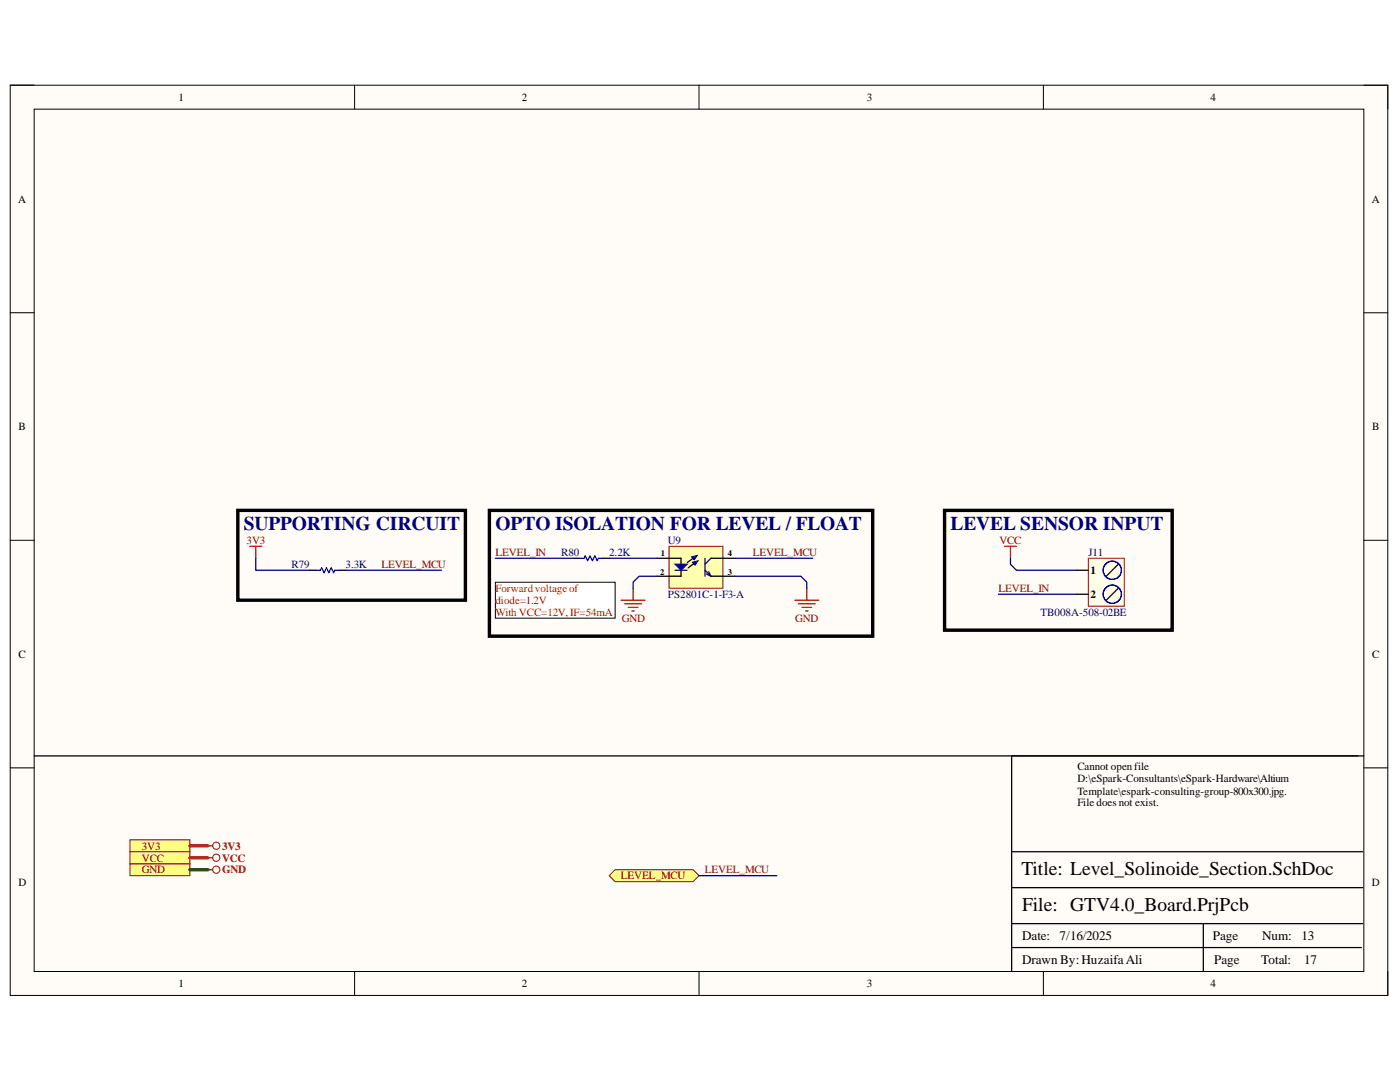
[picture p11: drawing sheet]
<svg xmlns="http://www.w3.org/2000/svg" width="279mm" height="216mm" viewBox="0 0 279 216" stroke-linecap="round" stroke-linejoin="round" font-family="sans-serif">
<path d="M2 17h275v181.6h-275z" fill-rule="evenodd" fill="#fffcf8"/>
<path d="M2 17h275v181.6h-275z" fill="none" stroke="#000" stroke-width=".2"/>
<path d="M6.8 21.8h265.4v172.1h-265.4z" fill-rule="evenodd" fill="#fffcf8"/>
<g fill="none" stroke="#000" stroke-width=".2">
<path d="M2 17h4.8M70.8 17v4.8M139.5 17v4.8M208.2 17v4.8M272.2 17h4.8v4.8M6.8 21.8h265.4v172.1h-265.4zM2 62.4h4.8M272.2 62.4h4.8M2 107.8h4.8M272.2 107.8h4.8M2 153.2h4.8M272.2 153.2h4.8"/>
<path d="M70.8 193.9v4.7M139.5 193.9v4.7M208.2 193.9v4.7M277 193.9v4.7"/>
</g>
<path d="M272.2 150.8h-70.3v43.1M201.9 177.1h70M201.9 170h70M201.9 189.1h69.8M201.9 184.3h70M240.1 184.3v9.6" fill="none" stroke="#000" stroke-width=".25"/>
<path d="M49.9 109h2.3M51 109v2.4M158.6 119.8h4.8M161 117.4v2.4M200.5 109h2.4M201.7 109v2.4M159.3 120.5h3.4M160.1 121.2h1.9M160.8 121.9h.5" fill="none" stroke="#800000" stroke-width=".25"/>
<path d="M47.5 101.8h45.4v18h-45.4zM97.7 101.8h76.5v25.1h-76.5zM188.5 101.8h45.4v23.9h-45.4z" fill="none" stroke="#000" stroke-width=".68"/>
<path d="M98.9 116.2h23.9v7.1h-23.9z" fill-rule="evenodd" fill="#fff"/>
<path d="M98.9 116.2h23.9v7.1h-23.9z" fill="none" stroke="#000" stroke-width=".2"/>
<path d="M25.9 172.3h12v2.4h-12z" fill-rule="evenodd" fill="#ffff80"/>
<g fill="none" stroke="#800000" stroke-width=".2">
<path d="M25.9 172.3h12v2.4h-12z"/>
<circle cx="43.2" cy="173.5" r=".72"/>
</g>
<path d="M124 119.8h4.7M126.3 117.4v2.4M124.7 120.5h3.3M125.4 121.2h1.9M126.1 121.9h.5M41.5 173.5h.9" fill="none" stroke="#800000" stroke-width=".25"/>
<path d="M6.8 150.8h264.2" fill="none" stroke="#000" stroke-width=".25"/>
<path d="M25.9 167.6h12v2.4h-12z" fill-rule="evenodd" fill="#ffff80"/>
<g fill="none" stroke="#800000" stroke-width=".2">
<path d="M25.9 167.6h12v2.4h-12z"/>
<circle cx="43.2" cy="168.8" r=".72"/>
</g>
<path d="M41.5 168.8h.9" fill="none" stroke="#800000" stroke-width=".25"/>
<path d="M25.9 170h12v2.3h-12z" fill-rule="evenodd" fill="#ffff80"/>
<g fill="none" stroke="#800000" stroke-width=".2">
<path d="M25.9 170h12v2.3h-12z"/>
<circle cx="43.2" cy="171.1" r=".72"/>
</g>
<path d="M41.5 171.1h.9" fill="none" stroke="#800000" stroke-width=".25"/>
<path d="M61.8 113.8h1.2M67.8 113.8h1.2M114.4 111.4h1.2M120.4 111.4h1.2" fill="none" stroke="#000" stroke-width=".25"/>
<path d="M63 113.8h1l.2-.5 .5 1 .4-1 .5 1 .5-1 .5 1 .2-.5h1M115.6 111.4h.9l.3-.5 .5 1 .4-1 .5 1 .5-1 .5 1 .2-.5h1" fill="none" stroke="#00f" stroke-width=".25"/>
<path d="M133.5 109h10.8v8.4h-10.8z" fill-rule="evenodd" fill="#ffffb0"/>
<path d="M133.5 109h10.8v8.4h-10.8z" fill="none" stroke="#800000" stroke-width=".2"/>
<path d="M131.1 111.4h2.4M131.1 115h2.4M138.3 111.4l-1.1 .8" fill="none" stroke="#000" stroke-width=".25"/>
<path d="M138 111.1l1.2-.3-.6 .9z" fill-rule="evenodd" fill="#0c0087"/>
<path d="M138 111.1l1.2-.3-.6 .9z" fill="none" stroke="#0c0087" stroke-width=".2"/>
<path d="M138.2 112.2l1.1-.3-.6 .8z" fill-rule="evenodd" fill="#0c0087"/>
<path d="M138.2 112.2l1.1-.3-.6 .8z" fill="none" stroke="#0c0087" stroke-width=".2"/>
<path d="M133.5 111.4h2.4v1.2M138.5 112.5l-1.2 .8" fill="none" stroke="#000" stroke-width=".25"/>
<path d="M134.7 112.6h2.4l-1.2 1.2z" fill="#0c0087"/>
<path d="M134.7 112.6h2.4l-1.2 1.2z" fill="none" stroke="#00f" stroke-width=".25"/>
<path d="M134.7 113.8h2.4M140.7 111.4v3.6M140.7 113.8l1.2 1.2M141 114.5l.9 .5M141.4 114.1l.5 .9M141.9 111.4l-1.2 1.2" fill="none" stroke="#11037f" stroke-width=".25"/>
<path d="M135.9 113.8v1.2h-2.4M141.9 115h4.8M141.9 111.4h4.8" fill="none" stroke="#000" stroke-width=".25"/>
<path d="M121.6 174.7l1.2-1.2h15.5l1.2 1.2-1.2 1.2h-15.5z" fill-rule="evenodd" fill="#ffff80"/>
<path d="M121.6 174.7l1.2-1.2h15.5l1.2 1.2-1.2 1.2h-15.5z" fill="none" stroke="#800000" stroke-width=".2"/>
<path d="M217.2 111.4h7.2v9.6h-7.2z" fill-rule="evenodd" fill="#ffffe8"/>
<path d="M217.2 111.4h7.2v9.6h-7.2z" fill="none" stroke="#800000" stroke-width=".2"/>
<path d="M214.8 113.8h2.4M214.8 118.6h2.4M223.2 112.6l-2.4 2.4M223.2 117.4l-2.4 2.4" fill="none" stroke="#000" stroke-width=".25"/>
<g fill="none" stroke="#00f" stroke-width=".25">
<circle cx="222" cy="113.8" r="1.82"/>
<circle cx="222" cy="118.6" r="1.82"/>
</g>
<path d="M37.9 173.5h3.6" fill="none" stroke="#274e13" stroke-width=".68"/>
<path d="M37.9 168.8h3.6M37.9 171.1h3.6" fill="none" stroke="#f00" stroke-width=".68"/>
<path d="M51 111.4v2.4h10.8M69 113.8h19.1M98.9 111.4h15.5M121.6 111.4h9.5M131.1 115h-3.6l-1.2 1.2v1.2M146.7 115h13.1l1.2 1.2v1.2M146.7 111.4h15.5M199.3 118.6h15.5M201.7 111.4v1.2l1.2 1.2h11.9M139.5 174.7h15.5" fill="none" stroke="#000080" stroke-width=".25"/>
<g font-size="3.9" fill="#000080">
<text x="48.6" y="105.8">SUPPORTING CIRCUIT</text>
<text x="98.9" y="105.8">OPTO ISOLATION FOR LEVEL / FLOAT</text>
<text x="189.7" y="105.8">LEVEL SENSOR INPUT</text>
</g>
<g font-size="3.9">
<text x="203.8" y="174.6">Title: Level_Solinoide_Section.SchDoc</text>
<text x="204" y="181.8">File: GTV4.0_Board.PrjPcb</text>
</g>
<g font-size="2.6">
<text x="204" y="187.6">Date:</text>
<text x="211.5" y="187.6">7/16/2025</text>
<text x="242.1" y="187.6">Page</text>
<text x="251.9" y="187.6">Num:</text>
<text x="259.7" y="187.6">13</text>
<text x="204" y="192.4">Drawn By: HuzaifaAli</text>
<text x="242.3" y="192.4">Page</text>
<text x="251.7" y="192.4">Total:</text>
<text x="260.3" y="192.4">17</text>
</g>
<g font-size="2.2">
<text x="35.6" y="20.1">1</text>
<text x="104.1" y="20.1">2</text>
<text x="173" y="20.1">3</text>
<text x="241.6" y="20.1">4</text>
<text x="3.6" y="40.4">A</text>
<text x="273.8" y="40.4">A</text>
<text x="3.7" y="85.8">B</text>
<text x="273.9" y="85.8">B</text>
<text x="217.6" y="114.6">1</text>
<text x="217.6" y="119.3">2</text>
<text x="3.7" y="131.3">C</text>
<text x="273.9" y="131.3">C</text>
<text x="215" y="153.7">Cannot openfile</text>
<text x="215" y="156.1">D:\eSpark-Consultants\eSpark-Hardware\Altium</text>
<text x="215" y="158.5">Template\espark-consulting-group-800x300.jpg.</text>
<text x="215" y="160.9">File does not exist.</text>
<text x="3.7" y="176.7">D</text>
<text x="273.8" y="176.7">D</text>
<text x="35.6" y="197">1</text>
<text x="104.1" y="197">2</text>
<text x="173" y="197">3</text>
<text x="241.6" y="197">4</text>
</g>
<g font-size="2.2" fill="#800000">
<text x="49.2" y="108.6">3V3</text>
<text x="76.1" y="113.4">LEVEL_MCU</text>
<text x="98.9" y="110.9">LEVEL_IN</text>
<text x="150.2" y="110.9">LEVEL_MCU</text>
<text x="199.4" y="108.6">VCC</text>
<text x="199.3" y="118.1">LEVEL_IN</text>
<text x="124.1" y="124.1">GND</text>
<text x="158.7" y="124.1">GND</text>
<text x="28.3" y="169.5">3V3</text>
<text x="28.3" y="171.9">VCC</text>
<text x="44.3" y="169.5">3V3</text>
<text x="44.3" y="171.9">VCC</text>
<text x="28.3" y="174.3">GND</text>
<text x="44.3" y="174.3">GND</text>
<text x="123.9" y="175.5">LEVEL_MCU</text>
<text x="140.7" y="174.3">LEVEL_MCU</text>
</g>
<g font-size="2.2" fill="#000080">
<text x="58.2" y="113.4">R79</text>
<text x="68.9" y="113.4">3.3K</text>
<text x="112" y="110.9">R80</text>
<text x="121.5" y="110.9">2.2K</text>
<text x="133.3" y="108.6">U9</text>
<text x="217.2" y="110.9">J11</text>
<text x="133.3" y="119.3">PS2801C-1-F3-A</text>
<text x="207.6" y="123">TB008A-508-02BE</text>
</g>
<g font-size="2.2" fill="#f00">
<text x="98.9" y="118.1">Forwardvoltageof</text>
<text x="98.9" y="120.5">diode=1.2V</text>
<text x="98.9" y="123">With VCC=12V, IF=54mA</text>
</g>
<g font-size="1.7">
<text x="131.9" y="111">1</text>
<text x="145.2" y="111">4</text>
<text x="131.8" y="114.7">2</text>
<text x="145.2" y="114.7">3</text>
</g>
</svg>
